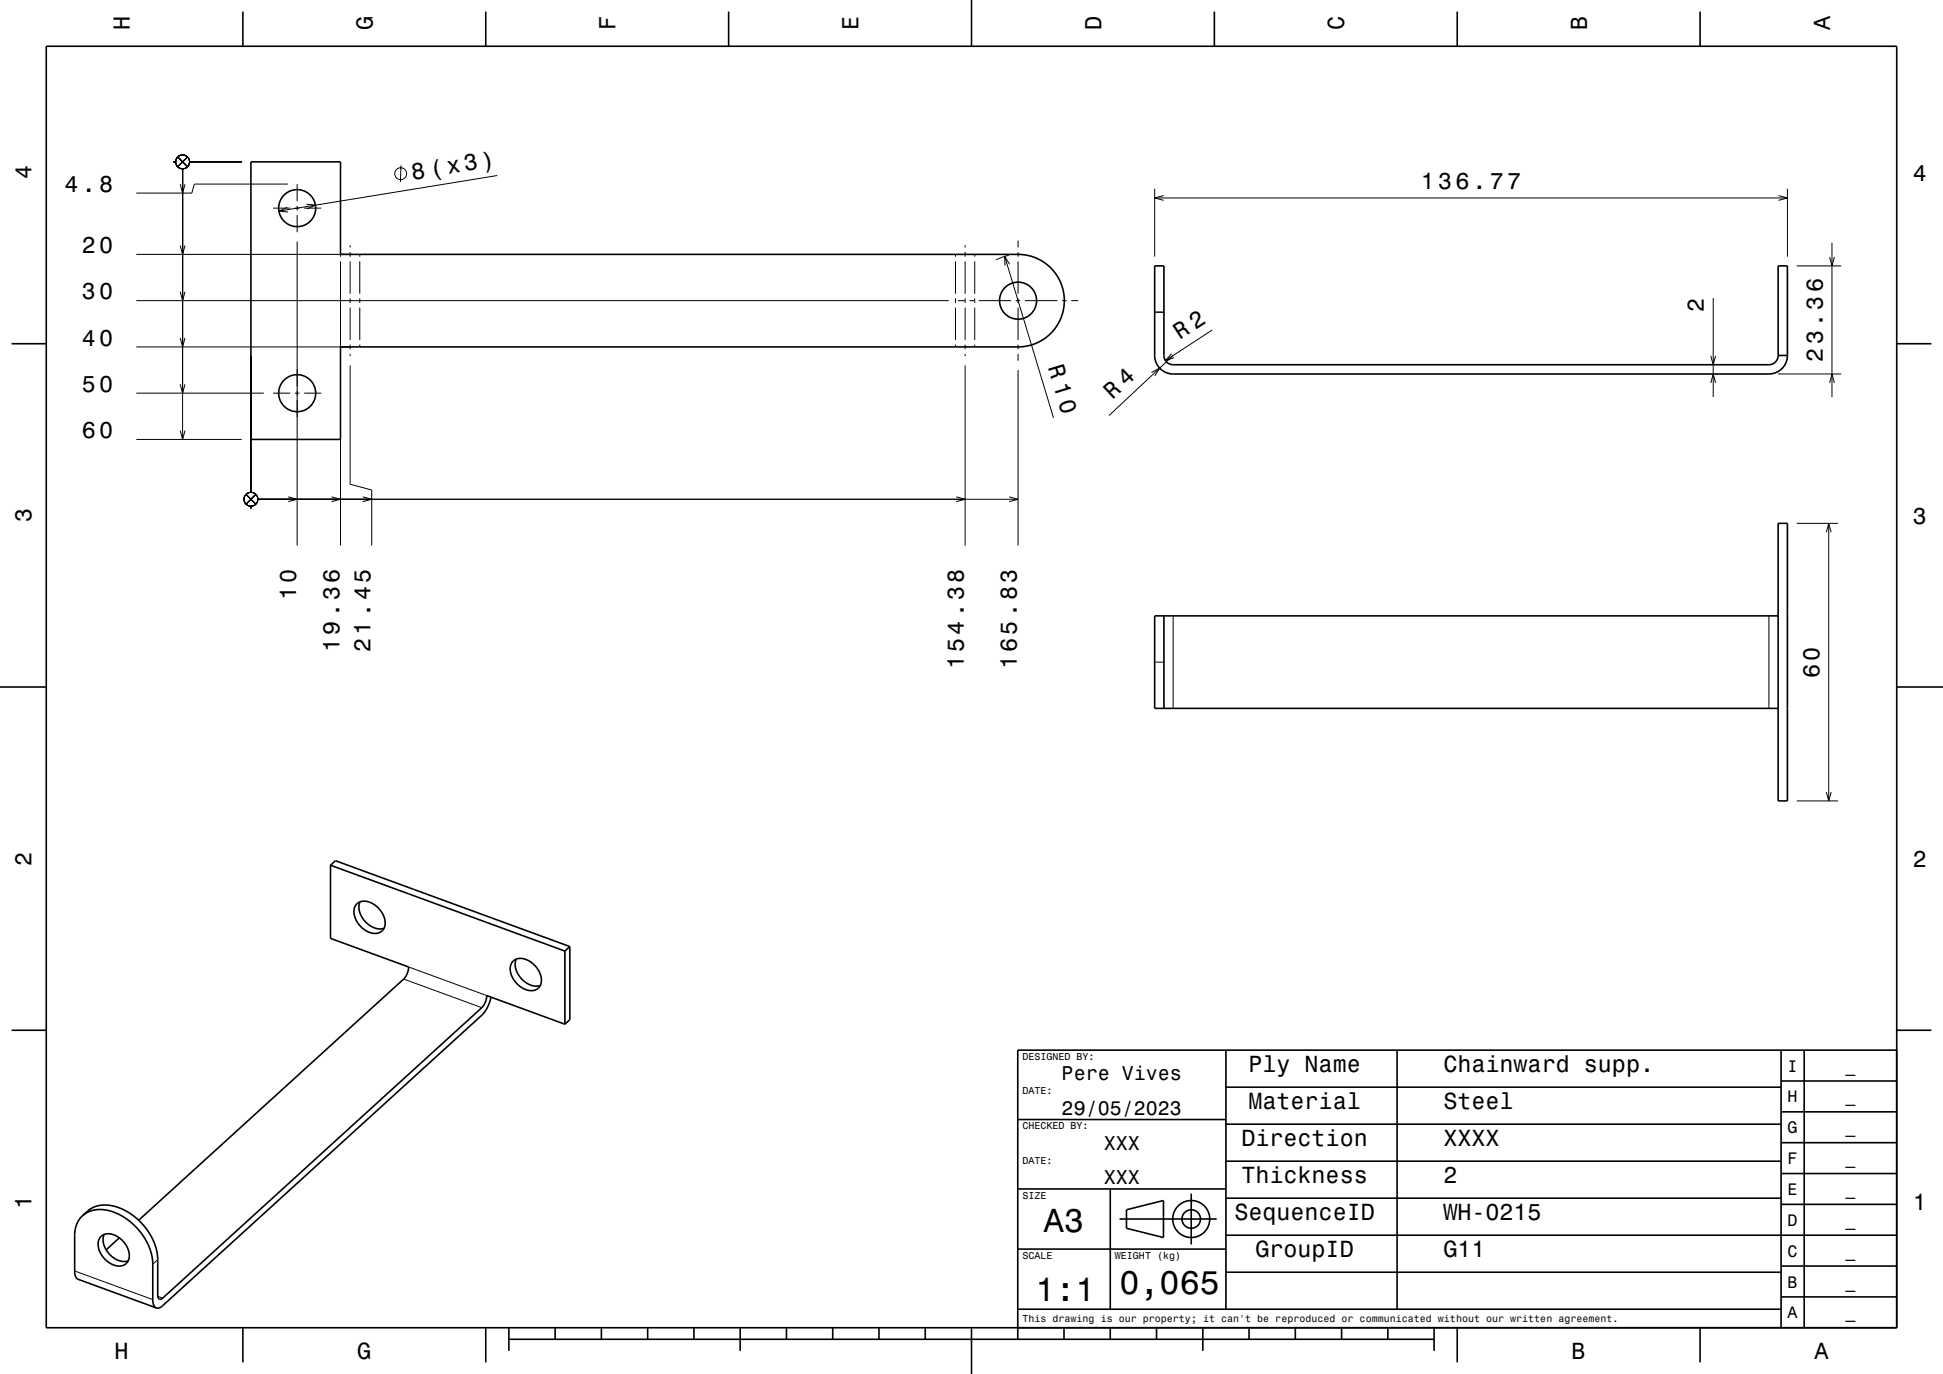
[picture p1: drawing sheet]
<svg xmlns="http://www.w3.org/2000/svg" width="420mm" height="297mm" viewBox="0 0 420 297" stroke-linecap="round" stroke-linejoin="round" font-family="sans-serif">
<g fill="none" stroke="#000" stroke-width=".22">
<path d="M37.5 35h.5M38.4 33.9l2.1 2.2M39 39.8l.5 1.9 .5-1.9M39.5 36.5v58.5M40.5 33.9l-2.1 2.2M41 35h11.2M62.2 39.8h-20.2l-.5 1.9h-12M64.2 39.8v3.7M86.7 35.8l-.1 3.5M107.5 37.9l-47.2 7.7M29.5 55h46.3M39 53.1l.5 1.9 .5-1.9"/>
<path d="M59 45h3.7M62.1 44.8l-1.8 .8 2 .2M63.7 45h1M64.2 44.5v1M64.2 46.5v3.7M64.2 52.2v65.7M65.7 45h3.7M66.2 44.1l2 .2-1.8 .9M73.6 55v.5M73.6 56.5v61.4M75.7 53v.5M75.7 54.5v1"/>
<path d="M75.7 56.5v7M77.8 55v.5M77.8 56.5v7M206.5 55v.5M206.5 56.5v7M208.6 53v.5M208.6 54.5v1M208.6 56.5v7M210.7 55v.5M210.7 56.5v7M217.2 55.4l10.5 34.9M218.1 55.2l-1.5 .4-1.3 .6"/>
<path d="M218.2 57.1l-1-1.7v2M220.1 52v1.5M220.1 54.5v1M220.1 56.5v7M249.6 40.8v14.7M249.6 42.8h136.8M251.5 42.3l-1.9 .5 1.9 .5M384.4 42.3l2 .5-2 .5M386.4 40.8v14.7M388.4 57.5h9.6M395.5 55.5l.5 2 .5-2M396 52.5v33.3"/>
<path d="M29.5 65h175.6M29.5 75h46.3M39 63.1l.5 1.9 .5-1.9M39 73.1l.5 1.9 .5-1.9M54.2 77v29.4M75.7 64.5v1M75.7 66.5v7M75.7 74.5v1M75.7 76.5v.5M75.7 79v25.7l4.7 1.2v12M77.8 64.5v1M77.8 66.5v7"/>
<path d="M77.8 74.5v.5M206.5 64.5v1M206.5 66.5v7M206.5 74.5v.5M207.1 65h1.5M208.6 64.5v1M208.6 66.5v7M208.6 74.5v1M208.6 76.5v.5M208.6 79v38.9M209.6 65h1M210.7 64.5v1"/>
<path d="M210.7 66.5v7M210.7 74.5v.5M211.6 65h7M219.6 65h1M220.1 64.5v1M220.1 66.5v7M220.1 74.5v1M220.1 76.5v1.5M220.1 80v37.9M221.6 65h7M229.6 65h1M231.6 65h1.5"/>
<path d="M249.4 67.5h2.4M253.3 76.4l-1.4 1.5 1.9-.6M253.6 76.8l-13.9 13M262 71.3l-10.1 6.6M369.8 76.9l.5 1.9 .5-1.9M370.3 64.4v21.4M29.5 85h27.5M29.5 95h22.7M39 83.1l.5 1.9 .5-1.9M39 93.1l.5 1.9 .5-1.9M59 85h3.7M63.7 85h1"/>
<path d="M65.7 85h3.7M248.9 80.5l1.8-.9-1.1 1.7M369.8 82.8l.5-2 .5 2M384.4 80.8h13.6M395.5 82.8l.5-2 .5 2M53.2 106.9l2.1 2.1M54.2 109.4v.5M55.3 106.9l-2.1 2.1M55.7 107.9h164.4M62.3 107.4l1.9 .5-1.9 .5M71.7 107.4l1.9 .5-1.9 .5M78.4 107.4l2 .5-2 .5"/>
<path d="M206.7 107.4l1.9 .5-1.9 .5M218.1 107.4l2 .5-2 .5M388.4 113.1h8.9M394.8 115.1l.5-2 .5 2M395.3 113.1v60M253.6 133.1v20M382.4 133.1v20M249.4 143.1h2.4M388.4 173.1h8.9M394.8 171.2l.5 1.9 .5-1.9M87.3 211.6l16.8 6.2M88.3 209l16.9 6.2"/>
<path d="M16.1 274.7l16.9 6.2M34.1 272.3l-1.1 1M34.1 280.2l1.1 .4"/>
<circle cx="39.5" cy="35" r="1.5"/>
<circle cx="86.6" cy="37.5" r="1.28"/>
<circle cx="54.2" cy="107.9" r="1.5"/>
</g>
<g fill="none" stroke="#000" stroke-width=".35">
<path d="M10 10h400v277h-400zM52.5 2.5v7.5M105 2.5v7.5M157.5 2.5v7.5M210 0v10M262.5 2.5v7.5M315 2.5v7.5M367.5 2.5v7.5M54.2 35h19.4v20h146.5a10 10 0 0 1 10 10 10 10 0 0 1-10 10h-146.5v20h-19.4zM2.5 74.3h7.5M384.4 76.8a2 2 0 0 1-2 2h-128.8a2 2 0 0 1-2-2v-19.3h-2v19.3a4 4 0 0 0 4 4h128.8a4 4 0 0 0 4-4M384.4 76.8v-19.3h2v19.3"/>
<path d="M384.4 76.8h2M410 74.3h7.5M384.4 113.1h2v60h-2zM251.6 133.1v20M384.4 133.1h-134.8v20h134.8M0 148.5h10M410 148.5h10M71.4 187v15.8l16.9 6.2-.1 1.1-.4 .9-.5 .6-57.3 52.2M71.4 187l1.1-1 50.7 18.6M71.4 187l50.7 18.6M77.2 195.3a3.6 3.6 0 0 1 4.7 1.2 3.6 3.6 0 0 1 .7 4.7 3.4 3.4 0 0 1-4.6-.9 3.6 3.6 0 0 1-.8-5zM77.8 194.9a4.6 4.6 0 0 0 2.7 5.5l1.2 .4 1.3-.2"/>
<path d="M106.1 215.5a7.8 7.8 0 0 1-2 3.9l-68.9 62.8-.8 .5h-.6M110.8 207.8a3.2 3.2 0 0 1 4.4 .5 4 4 0 0 1 1.4 5.1 3 3 0 0 1-4.3-.2 4.2 4.2 0 0 1-1.7-5.1zM111.6 207.3a4.7 4.7 0 0 0 3.1 5.6l1 .3 1.1-.2M122.1 205.6v15.8M123.2 204.6l-1.1 1M123.2 204.6v15.8l-1.1 1M2.5 222.7h7.5M122.1 221.4l-16.9-6.2-.3 1.5-.8 1.1-68.9 62.8a.63 .63 0 0 1-.9 .2 .63 .63 0 0 1-.2-.9v-8.2l-.3-1.5-.5-1.8-1.3-2.3-1.6-1.9-1.9-1.6-2.5-1.4a6.7 6.7 0 0 0-7.1 .6l-1 1M265 235h120M265 227v56M302 227v56M385 233.7h25"/>
<path d="M385 227v60M390 227v60M410 222.7h7.5M410 227h-190v62.5M220 257h45M220 242h45M240 257v26M257.5 258v11M265 259h120M265 251h120M265 243h120M385 253.7h25"/>
<path d="M385 247h25M385 240.3h25M17.9 262.8a7 7 0 0 1 7.9-.3l2 1.3 1.9 1.7 1.5 2 1.1 2.1 .5 1.6 .2 1.4 .1 8.9 .2 .7 .5 .5M17.9 262.8a5.6 5.6 0 0 0-1.8 4.3v7.8l.2 .9 .3 .6 17.2 6.3M21.9 267.2a3.6 3.6 0 0 1 4.7 1.1 3.6 3.6 0 0 1 .7 4.8 3.4 3.4 0 0 1-4.4-.7 3.8 3.8 0 0 1-1.1-5.1zM22.5 266.8a4.7 4.7 0 0 0 3.1 5.6l1 .3 1.1-.2M25.8 267.6l-2.9 2.6M220 270h45M242 263.5h21M243.5 261.5l8-2v8l-8-2zM265 275h120M265 267h145"/>
<path d="M385 273.7h25M385 260.3h25M52.5 287v7.5M105 287v7.5M110 289.5h200M110 287v5M120 287v2.5M130 287v2.5M140 287v2.5M150 287v2.5M160 287v5M170 287v2.5"/>
<path d="M180 287v2.5M190 287v2.5M200 287v2.5M210 287v10M220 283h165M230 287v2.5M240 287v2.5M250 287v2.5M260 287v5M270 287v2.5M280 287v2.5M290 287v2.5"/>
<path d="M300 287v2.5M310 287v5M315 287v7.5M367.5 287v7.5M385 280.3h25"/>
<circle cx="64.2" cy="45" r="4"/>
<circle cx="220.1" cy="65" r="4"/>
<circle cx="64.2" cy="85" r="4"/>
<circle cx="257.5" cy="263.5" r="2"/>
<circle cx="257.5" cy="263.5" r="4"/>
</g>
<g font-size="7.2">
<text x="225.7" y="266.3">A3</text>
<text x="223.8" y="281.3">1:1</text>
<text x="242" y="279.7">0,065</text>
</g>
<g font-size="5.1">
<text x="89.2" y="38.9" transform="rotate(-9 89.2 38.9)">8 (x3)</text>
<text x="255" y="73.5" transform="rotate(-33 255 73.5)">R 2</text>
<text x="226.5" y="79.4" transform="rotate(73 226.5 79.4)">R 10</text>
</g>
<g font-size="5">
<text x="28.1" y="6.5" transform="rotate(-90 28.1 6.5)">H</text>
<text x="80.6" y="6.5" transform="rotate(-90 80.6 6.5)">G</text>
<text x="133.1" y="6.5" transform="rotate(-90 133.1 6.5)">F</text>
<text x="185.6" y="6.5" transform="rotate(-90 185.6 6.5)">E</text>
<text x="238.1" y="6.5" transform="rotate(-90 238.1 6.5)">D</text>
<text x="290.6" y="6.5" transform="rotate(-90 290.6 6.5)">C</text>
<text x="343.1" y="6.5" transform="rotate(-90 343.1 6.5)">B</text>
<text x="395.6" y="6.5" transform="rotate(-90 395.6 6.5)">A</text>
<text x="6.8" y="38.7" transform="rotate(-90 6.8 38.7)">4</text>
<text x="14" y="41.5">4.8</text>
<text x="307.1" y="40.8">136.77</text>
<text x="413.5" y="39">4</text>
<text x="17.7" y="54.7">20</text>
<text x="17.7" y="64.7">30</text>
<text x="368.3" y="67.5" transform="rotate(-90 368.3 67.5)">2</text>
<text x="17.7" y="74.7">40</text>
<text x="394" y="78.1" transform="rotate(-90 394 78.1)">23.36</text>
<text x="17.7" y="84.7">50</text>
<text x="240.5" y="86.4" transform="rotate(-43 240.5 86.4)">R 4</text>
<text x="17.7" y="94.7">60</text>
<text x="6.8" y="112.9" transform="rotate(-90 6.8 112.9)">3</text>
<text x="413.5" y="113.2">3</text>
<text x="64" y="129.7" transform="rotate(-90 64 129.7)">10</text>
<text x="73.4" y="140.9" transform="rotate(-90 73.4 140.9)">19.36</text>
<text x="80.1" y="140.9" transform="rotate(-90 80.1 140.9)">21.45</text>
<text x="208.4" y="144.6" transform="rotate(-90 208.4 144.6)">154.38</text>
<text x="219.8" y="144.6" transform="rotate(-90 219.8 144.6)">165.83</text>
<text x="393.3" y="146.5" transform="rotate(-90 393.3 146.5)">60</text>
<text x="6.8" y="187.1" transform="rotate(-90 6.8 187.1)">2</text>
<text x="413.5" y="187.4">2</text>
<text x="269.9" y="231.8">Ply Name</text>
<text x="312" y="231.8">Chainward supp.</text>
<text x="269.9" y="239.8">Material</text>
<text x="312" y="239.8">Steel</text>
<text x="268.3" y="247.8">Direction</text>
<text x="312" y="247.8">XXXX</text>
<text x="268.3" y="255.8">Thickness</text>
<text x="312" y="255.8">2</text>
<text x="6.8" y="261.3" transform="rotate(-90 6.8 261.3)">1</text>
<text x="266.8" y="263.8">SequenceID</text>
<text x="312" y="263.8">WH-0215</text>
<text x="413.5" y="261.6">1</text>
<text x="271.4" y="271.8">GroupID</text>
<text x="312" y="271.8">G11</text>
<text x="24.7" y="293.8">H</text>
<text x="77.2" y="293.8">G</text>
<text x="339.7" y="293.8">B</text>
<text x="392.2" y="293.8">A</text>
</g>
<g font-size="4.3">
<text x="229.5" y="233.5">Pere Vives</text>
<text x="229.5" y="241">29/05/2023</text>
<text x="238.6" y="248.5">XXX</text>
<text x="238.6" y="256">XXX</text>
</g>
<g font-size="3.6">
<text x="386.4" y="231.6">I</text>
<text x="398.9" y="231.6">_</text>
<text x="386.4" y="238.3">H</text>
<text x="398.9" y="238.3">_</text>
<text x="386.4" y="245">G</text>
<text x="398.9" y="245">_</text>
<text x="386.4" y="251.6">F</text>
<text x="398.9" y="251.6">_</text>
<text x="386.4" y="258.3">E</text>
<text x="398.9" y="258.3">_</text>
<text x="386.4" y="265">D</text>
<text x="398.9" y="265">_</text>
<text x="386.4" y="271.6">C</text>
<text x="398.9" y="271.6">_</text>
<text x="386.4" y="278.3">B</text>
<text x="398.9" y="278.3">_</text>
<text x="386.4" y="285">A</text>
<text x="398.9" y="285">_</text>
</g>
<g font-size="2.2">
<text x="221" y="229.1">DESIGNED BY:</text>
<text x="221" y="236.6">DATE:</text>
<text x="221" y="244.1">CHECKED BY:</text>
<text x="221" y="251.6">DATE:</text>
<text x="221" y="259.1">SIZE</text>
<text x="221" y="272.1">SCALE</text>
<text x="241" y="272.1">WEIGHT (kg)</text>
<text x="221" y="285.8">This drawing is our property; it can't be reproduced or communicated without our written agreement.</text>
</g>
</svg>
